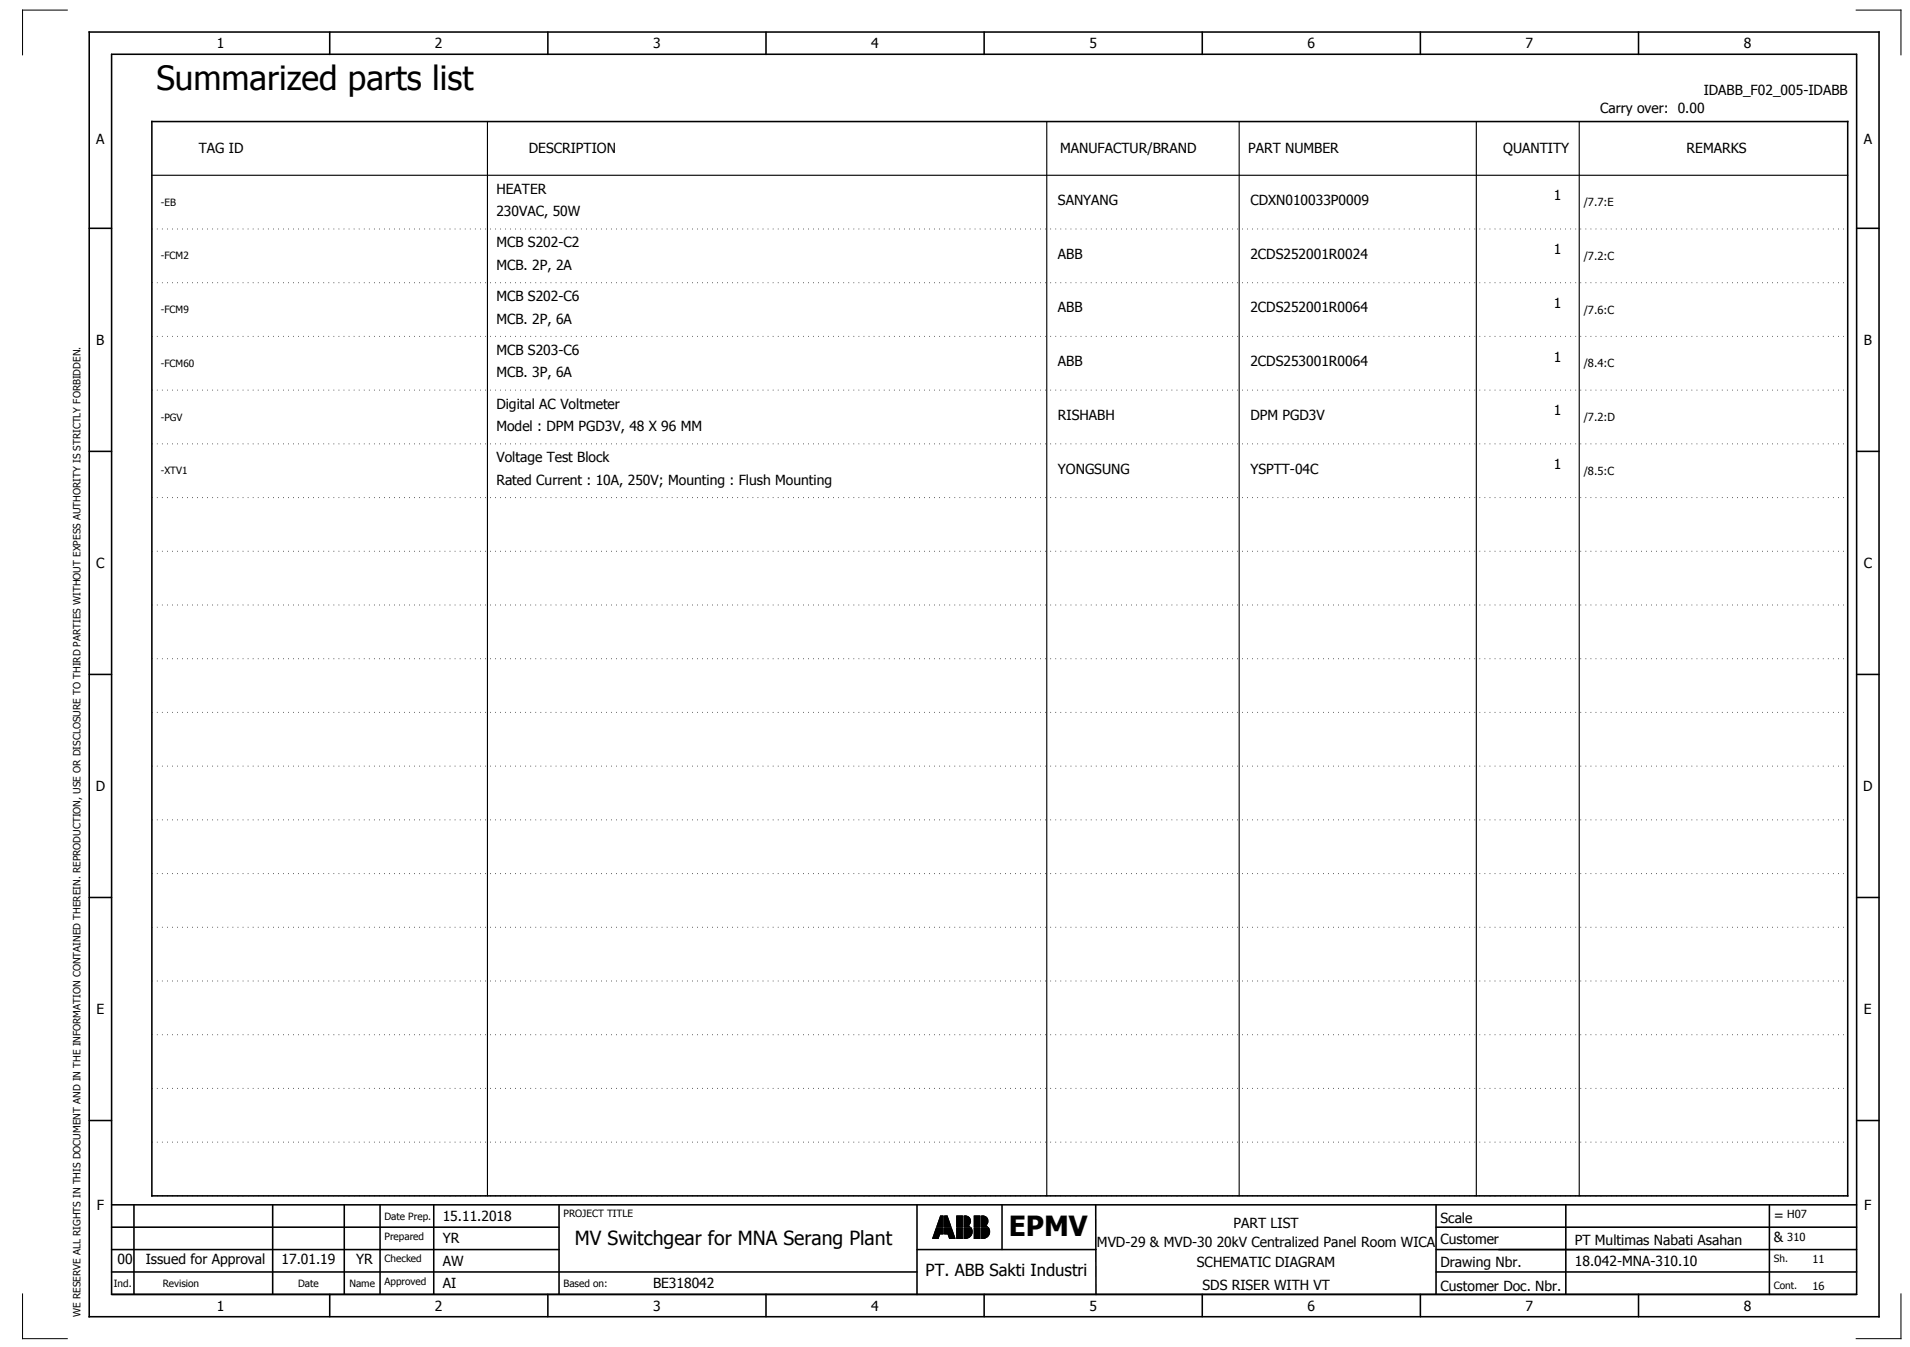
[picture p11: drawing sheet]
<svg xmlns="http://www.w3.org/2000/svg" width="427mm" height="301mm" viewBox="0 0 427 301" stroke-linecap="round" stroke-linejoin="round" font-family="sans-serif">
<g fill="none" stroke="#000" stroke-width=".35">
<path d="M19.9 7.2h400v287h-400zM24.9 12.1h390v277.1h-390zM73.7 7.2v5M122.4 7.2v5M171.2 7.2v5M219.9 7.2v5M268.7 7.2v5M317.4 7.2v5M366.2 7.2v5M33.9 27.2h379v240h-379zM19.9 51h5M414.9 51h5"/>
<path d="M19.9 100.8h5M414.9 100.8h5M19.9 150.7h5M414.9 150.7h5M19.9 200.5h5M414.9 200.5h5M19.9 250.3h5M414.9 250.3h5M24.9 279.2h100M24.9 269.2h390M24.9 274.2h100M29.9 269.2v20"/>
<path d="M60.9 269.2v20M76.9 269.2v20M84.9 269.2v20M96.9 269.2v20M124.9 269.2v20M204.9 279.2h40M204.9 269.2v20M223.9 269.2v10M244.9 269.2v20M320.9 279.2h94M320.9 269.2v20M320.9 274.2h94"/>
<path d="M349.9 269.2v20M395.4 269.2v20M24.9 289.2h390M24.9 284.2h180M73.7 289.2v5M122.4 289.2v5M171.2 289.2v5M219.9 289.2v5M268.7 289.2v5M317.4 289.2v5M320.9 284.2h94M366.2 289.2v5"/>
</g>
<g fill="none" stroke="#000" stroke-width=".22">
<path d="M15 2.3h-10v10M414.8 2.3h10v10M208.5 276.5v.2M208.6 276.3v.4M208.6 276.1v.6M208.7 275.9v.8M208.8 275.6v1.1M208.9 275.4v1.3M209 275.2v1.5M209 275v1.7M209.1 274.7v2M209.2 274.5v2.2"/>
<path d="M209.3 274.3l-.9 2.4h1.3l.3-1M209.3 274.3h1.5v1.4h-.8M209.3 274.3v2.4M209.4 273.8v.2M209.4 274.3v2.4M209.5 273.6v.4M209.5 274.3v2.4M209.6 273.4v.6M209.6 274.3v2.4M209.7 273.2v.8M209.7 274.3v2.4M209.7 273v1"/>
<path d="M209.7 274.3v2.2M209.8 272.7v1.3M209.8 274.3v2M209.9 272.5v1.5M209.9 274.3v1.8M210 272.3v1.7M210 274.3v1.6M210 272.1v1.9M210 274.3v1.4M210.1 271.8v2.2M210.1 274.3v1.4M210.2 271.7h.6v2.3h-1.4z"/>
<path d="M210.2 271.7v2.3M210.2 274.3v1.4M210.3 271.7v2.3M210.3 274.3v1.4M210.4 271.7v2.3M210.4 274.3v1.4M210.5 271.7v2.3M210.5 274.3v1.4M210.6 271.7v2.3M210.6 274.3v1.4M210.7 271.7v2.3M210.7 274.3v1.4"/>
<path d="M210.8 271.7v2.3M210.8 274.3v1.4M211.1 271.7h.6l.8 2.3h-1.4zM211.1 271.7v2.3M211.1 274.3v1.4M211.2 271.7v2.3M211.2 274.3v1.4M211.3 271.7v2.3M211.3 274.3v1.4M211.4 271.7v2.3M211.4 274.3v1.4M211.5 271.7v2.3"/>
<path d="M211.5 274.3v1.4M211.6 271.7v2.3M211.6 274.3v1.4M211.7 271.7v2.3M211.7 274.3v1.4M211.8 271.9v2.1M211.8 274.3v1.4M211.8 275.7h-.7v-1.4h1.5l.8 2.4M211.8 275.7l.4 1h1.2M211.8 272.1v1.9M211.9 272.3v1.7M211.9 274.3v1.6"/>
<path d="M212 272.5v1.5M212 274.3v1.8M212.1 272.8v1.2M212.1 274.3v2M212.2 273v1M212.2 274.3v2.3M212.2 273.2v.8M212.2 274.3v2.4M212.3 273.4v.6M212.3 274.3v2.4M212.4 273.7v.3M212.4 274.3v2.4"/>
<path d="M212.5 273.9v.1M212.5 274.3v2.4M212.6 274.3v2.4M212.7 274.6v2.1M212.8 274.8v1.9M212.9 275v1.7M212.9 275.2v1.5M213 275.5v1.2M213.1 275.7v1M213.2 275.9v.8M213.3 276.1v.6M213.3 276.3v.4"/>
<path d="M213.4 276.6v.1M213.8 271.7h1.3v2.3h-1.3zM213.8 274.3h1.3v2.4h-1.3zM213.9 271.7v2.3M213.9 274.3v2.4M214 271.7v2.3M214 274.3v2.4M214.1 271.7v2.3M214.1 274.3v2.4M214.2 271.7v2.3M214.2 274.3v2.4M214.3 271.7v2.3"/>
<path d="M214.3 274.3v2.4M214.4 271.7v2.3M214.4 274.3v2.4M214.5 271.7v2.3M214.5 274.3v2.4M214.6 271.7v2.3M214.6 274.3v2.4M214.7 271.7v2.3M214.7 274.3v2.4M214.8 271.7v2.3M214.8 274.3v2.4M214.9 271.7v2.3"/>
<path d="M214.9 274.3v2.4M215 271.7v2.3M215 274.3v2.4M215.4 271.7a1.16 1.16 0 0 1 1.4 .6 1.16 1.16 0 0 1-.5 1.5l.5 .2h-1.4zM215.5 271.7v2.3M215.5 274.3v2.4M215.6 271.7v2.3M215.6 274.3v2.4M215.7 271.7v2.3M215.7 274.3v2.4M215.8 271.7v2.3M215.8 274.3v2.4"/>
<path d="M215.9 271.7v2.3M215.9 274.3v2.4M216 271.7v2.3M216 274.3v2.3M216.1 271.7v2.3M216.1 274.3v2.3M216.2 271.7v2.3M216.2 274.3v2.3M216.3 271.8v2.2M216.3 274.3v2.3M216.4 271.8v2.2M216.4 274.3v2.2"/>
<path d="M216.5 271.9v1.8M216.5 273.8v.2M216.5 274.3v2.2M216.5 271.9v1.7M216.5 273.9v.1M216.6 272v1.5M216.6 273.9v.1M216.6 274.3v2.1M216.7 272.1v1.4M216.7 274h.1M216.7 274.3v2.1M216.8 272.2v1.1"/>
<path d="M216.8 274.3v2M216.8 272.4v.8M216.8 274.3v1.9M216.9 274.3v1.8M217 274.3v1.7M217 274.3a1.5 1.5 0 0 1-1.2 2.4M217 274.3h-1.6v2.4h.4M217.1 274.4v1.5M217.2 274.5v1.3M217.2 274.8v.8M217.7 271.7h1.3v2.3h-1.3zM217.7 274.3h1.3v2.4h-1.3z"/>
<path d="M217.8 271.7v2.3M217.8 274.3v2.4M217.9 271.7v2.3M217.9 274.3v2.4M218 271.7v2.3M218 274.3v2.4M218.1 271.7v2.3M218.1 274.3v2.4M218.2 271.7v2.3M218.2 274.3v2.4M218.3 271.7v2.3M218.3 274.3v2.4"/>
<path d="M218.4 271.7v2.3M218.4 274.3v2.4M218.5 271.7v2.3M218.5 274.3v2.4M218.6 271.7v2.3M218.6 274.3v2.4M218.7 271.7v2.3M218.7 274.3v2.4M218.8 271.7v2.3M218.8 274.3v2.4M218.9 271.7v2.3M218.9 274.3v2.4"/>
<path d="M219 271.7v2.3M219 274.3v2.4M219.3 274.3h1.6a1.53 1.53 0 0 1 0 1.7 1.53 1.53 0 0 1-1.6 .7zM219.3 271.7a1.16 1.16 0 0 1 1.4 .6 1.16 1.16 0 0 1-.5 1.5l.5 .2h-1.4zM219.4 271.7v2.3M219.4 274.3v2.4M219.5 271.7v2.3M219.5 274.3v2.4M219.6 271.7v2.3M219.6 274.3v2.4M219.7 271.7v2.3M219.7 274.3v2.4"/>
<path d="M219.8 271.7v2.3M219.8 274.3v2.4M219.9 271.7v2.3M219.9 274.3v2.3M220 271.7v2.3M220 274.3v2.3M220.1 271.7v2.3M220.1 274.3v2.3M220.2 271.8v2.2M220.2 274.3v2.3M220.3 271.8v2.2M220.3 274.3v2.2"/>
<path d="M220.4 271.9v1.8M220.4 273.8v.2M220.4 274.3v2.2M220.4 271.9v1.7M220.4 273.9v.1M220.5 272v1.5M220.5 273.9v.1M220.5 274.3v2.1M220.6 272.1v1.3M220.6 274h.1M220.6 274.3v2.1M220.7 272.2v1.1"/>
<path d="M220.7 274.3v2M220.8 272.4v.8M220.8 274.3v1.9M220.8 274.3v1.8M220.9 274.3v1.7M221 274.4v1.5M221.1 274.6v1.2M221.1 274.8v.7M5 289.1v10h10M424.8 289.1v10h-10"/>
</g>
<path d="M33.9 39.2h379M108.9 27.2v240M233.9 27.2v240M276.9 27.2v240M329.9 27.2v240M352.9 27.2v240" fill="none" stroke="#000" stroke-width=".25"/>
<g fill="none" stroke="#000" stroke-width=".22" stroke-dasharray=".1 1 .1 1" stroke-linecap="butt">
<path d="M33.9 51.2h379M33.9 63.2h379M33.9 75.2h379M33.9 87.2h379M33.9 99.2h379M33.9 111.2h379M33.9 123.2h379M33.9 135.2h379M33.9 147.2h379M33.9 159.2h379M33.9 171.2h379M33.9 183.2h379"/>
<path d="M33.9 195.2h379M33.9 207.2h379M33.9 219.2h379M33.9 231.2h379M33.9 243.2h379M33.9 255.2h379M33.9 267.2h379"/>
</g>
<text font-size="7.5" x="34.9" y="20.2">Summarized parts list</text>
<text font-size="6.2" x="225.4" y="276.2">EPMV</text>
<text font-size="4.3" x="128.5" y="278.2">MV Switchgear for MNA Serang Plant</text>
<text font-size="3.7" x="206.9" y="285.1">PT. ABB Sakti Industri</text>
<g font-size="3.1">
<text x="48.5" y="10.8">1</text>
<text x="97.2" y="10.8">2</text>
<text x="146" y="10.8">3</text>
<text x="194.7" y="10.8">4</text>
<text x="243.5" y="10.8">5</text>
<text x="292.2" y="10.8">6</text>
<text x="341" y="10.8">7</text>
<text x="389.7" y="10.8">8</text>
<text x="380.8" y="21.2">IDABB_F02_005-IDABB</text>
<text x="357.6" y="25.3">Carry over: 0.00</text>
<text x="21.5" y="32.2">A</text>
<text x="44.4" y="34.3">TAG ID</text>
<text x="118.2" y="34.3">DESCRIPTION</text>
<text x="236.9" y="34.3">MANUFACTUR/BRAND</text>
<text x="278.9" y="34.3">PART NUMBER</text>
<text x="335.9" y="34.3">QUANTITY</text>
<text x="376.9" y="34.3">REMARKS</text>
<text x="416.5" y="32.2">A</text>
<text x="110.9" y="43.3">HEATER</text>
<text x="236.4" y="45.8">SANYANG</text>
<text x="279.4" y="45.8">CDXN010033P0009</text>
<text x="347.2" y="44.8">1</text>
<text x="110.9" y="48.3">230VAC, 50W</text>
<text x="110.9" y="55.3">MCB S202-C2</text>
<text x="236.4" y="57.8">ABB</text>
<text x="279.4" y="57.8">2CDS252001R0024</text>
<text x="347.2" y="56.8">1</text>
<text x="110.9" y="60.3">MCB. 2P, 2A</text>
<text x="110.9" y="67.3">MCB S202-C6</text>
<text x="236.4" y="69.8">ABB</text>
<text x="279.4" y="69.8">2CDS252001R0064</text>
<text x="347.2" y="68.8">1</text>
<text x="21.5" y="77">B</text>
<text x="110.9" y="72.3">MCB. 2P, 6A</text>
<text x="416.5" y="77">B</text>
<text x="110.9" y="79.3">MCB S203-C6</text>
<text x="236.4" y="81.8">ABB</text>
<text x="279.4" y="81.8">2CDS253001R0064</text>
<text x="347.2" y="80.8">1</text>
<text x="110.9" y="84.3">MCB. 3P, 6A</text>
<text x="110.9" y="91.3">Digital AC Voltmeter</text>
<text x="236.4" y="93.8">RISHABH</text>
<text x="279.4" y="93.8">DPM PGD3V</text>
<text x="347.2" y="92.8">1</text>
<text x="110.9" y="96.3">Model : DPM PGD3V, 48 X 96 MM</text>
<text x="110.9" y="103.3">Voltage Test Block</text>
<text x="236.4" y="105.8">YONGSUNG</text>
<text x="279.4" y="105.8">YSPTT-04C</text>
<text x="347.2" y="104.8">1</text>
<text x="110.9" y="108.3">Rated Current : 10A, 250V; Mounting : Flush Mounting</text>
<text x="21.5" y="126.9">C</text>
<text x="416.5" y="126.9">C</text>
<text x="21.4" y="176.7">D</text>
<text x="416.4" y="176.7">D</text>
<text x="21.6" y="226.5">E</text>
<text x="416.6" y="226.5">E</text>
<text x="21.6" y="270.4">F</text>
<text x="98.9" y="272.8">15.11.2018</text>
<text x="275.7" y="274.2">PART LIST</text>
<text x="321.9" y="273.2">Scale</text>
<text x="396.4" y="272.5">=</text>
<text x="416.6" y="270.4">F</text>
<text x="98.9" y="277.8">YR</text>
<text x="245.2" y="278.6">MVD-29 &amp; MVD-30 20kV Centralized Panel Room WICA</text>
<text x="321.9" y="277.9">Customer</text>
<text x="351.9" y="278.1">PT Multimas Nabati Asahan</text>
<text x="396.4" y="277.5">&amp;</text>
<text x="26.2" y="282.3">00</text>
<text x="32.6" y="282.3">Issued for Approval</text>
<text x="62.9" y="282.3">17.01.19</text>
<text x="79.6" y="282.3">YR</text>
<text x="98.9" y="282.8">AW</text>
<text x="98.9" y="287.8">AI</text>
<text x="145.9" y="287.8">BE318042</text>
<text x="267.5" y="283.2">SCHEMATIC DIAGRAM</text>
<text x="321.9" y="283.2">Drawing Nbr.</text>
<text x="352" y="282.8">18.042-MNA-310.10</text>
<text x="48.5" y="292.8">1</text>
<text x="97.2" y="292.8">2</text>
<text x="146" y="292.8">3</text>
<text x="194.7" y="292.8">4</text>
<text x="243.5" y="292.8">5</text>
<text x="268.7" y="288.1">SDS RISER WITH VT</text>
<text x="292.2" y="292.8">6</text>
<text x="321.9" y="288.4">Customer Doc. Nbr.</text>
<text x="341" y="292.8">7</text>
<text x="389.7" y="292.8">8</text>
</g>
<g font-size="2.5">
<text x="353.9" y="46.1">/7.7:E</text>
<text x="353.9" y="58.1">/7.2:C</text>
<text x="353.9" y="70.1">/7.6:C</text>
<text x="353.9" y="82.1">/8.4:C</text>
<text x="353.9" y="94.1">/7.2:D</text>
<text x="353.9" y="106.1">/8.5:C</text>
<text x="399.4" y="272.2">H07</text>
<text x="399.4" y="277.2">310</text>
<text x="405.1" y="282.2">11</text>
<text x="405.1" y="288.1">16</text>
</g>
<g font-size="2.2">
<text x="35.9" y="46">-EB</text>
<text x="35.9" y="58">-FCM2</text>
<text x="35.9" y="70">-FCM9</text>
<text x="35.9" y="82">-FCM60</text>
<text x="35.9" y="94">-PGV</text>
<text x="35.9" y="106">-XTV1</text>
<text x="85.9" y="272.5">Date Prep.</text>
<text x="125.9" y="271.9">PROJECT TITLE</text>
<text x="85.9" y="277">Prepared</text>
<text x="85.9" y="282">Checked</text>
<text x="396.4" y="281.9">Sh.</text>
<text x="25.4" y="287.5">Ind.</text>
<text x="36.4" y="287.5">Revision</text>
<text x="66.6" y="287.5">Date</text>
<text x="78.1" y="287.5">Name</text>
<text x="85.9" y="287">Approved</text>
<text x="125.9" y="287.5">Based on:</text>
<text x="396.4" y="287.9">Cont.</text>
<text x="18" y="294.2" transform="rotate(-90 18 294.2)">WE RESERVE ALL RIGHTS IN THIS DOCUMENT AND IN THE INFORMATION CONTAINED THEREIN. REPRODUCTION, USE OR DISCLOSURE TO THIRD PARTIES WITHOUT EXPESS AUTHORITY IS STRICTLY FORBIDDEN.</text>
</g>
</svg>
